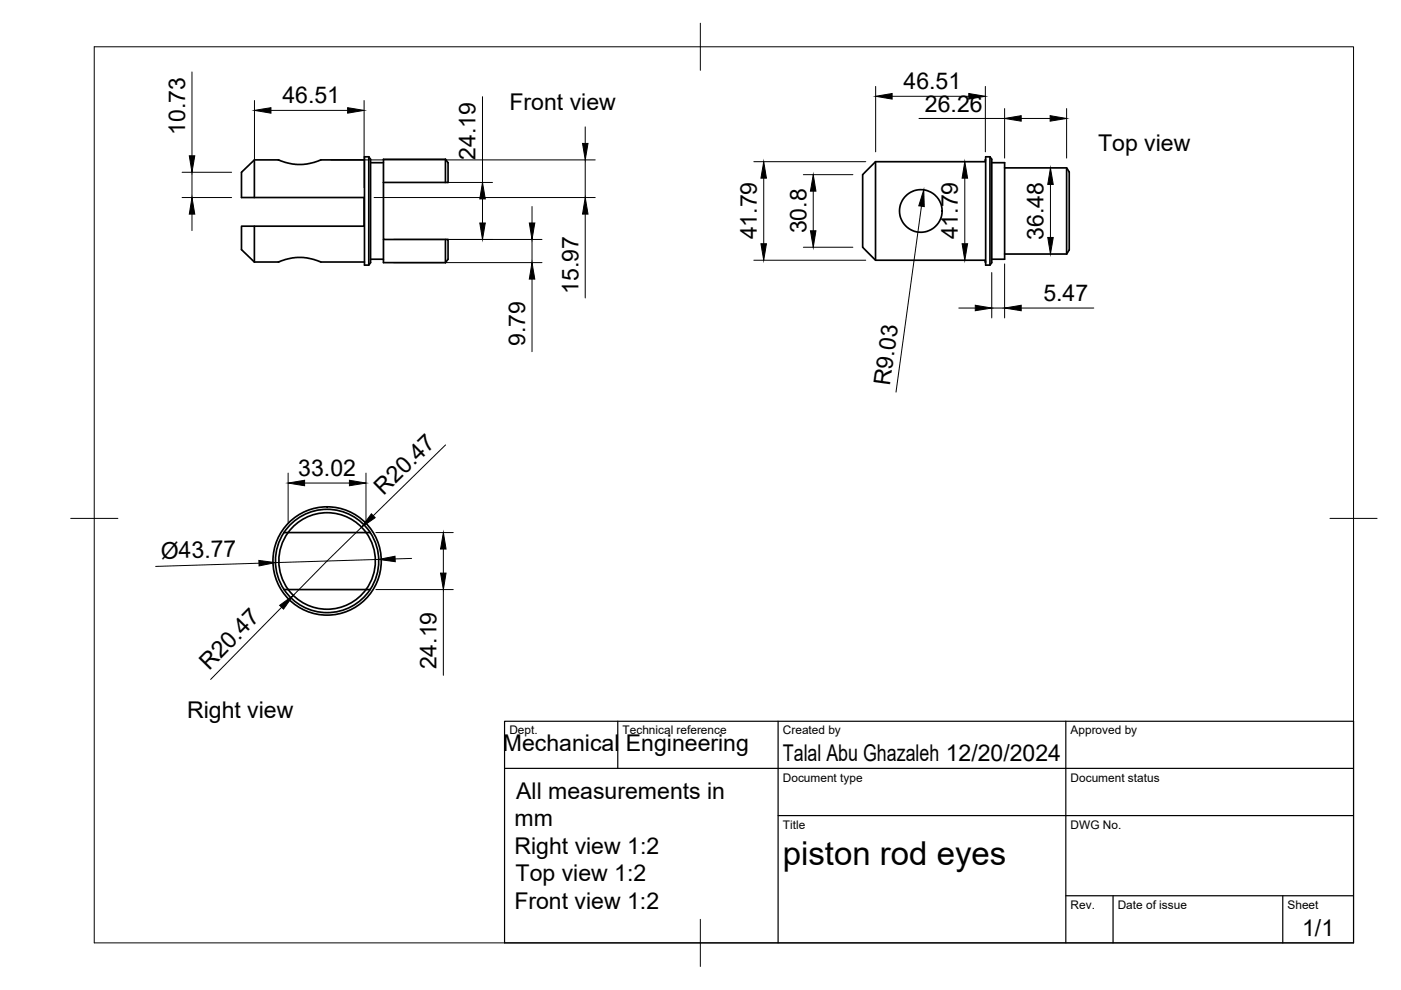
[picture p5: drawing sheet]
<svg xmlns="http://www.w3.org/2000/svg" width="297mm" height="210mm" viewBox="0 0 297 210" stroke-linecap="round" stroke-linejoin="round" font-family="sans-serif">
<!-- layer: Visible -->
<g fill="none" stroke="#000" stroke-width=".36">
<path d="M53.9 33.9v8M77.3 33.9h-9.3l-1.9 .7-2 .3-2-.1-1.7-.4-1.3-.5h-5.2l-2.7 2.6v5.4h26v6.1h-26v4.9l2.7 2.7M77.3 33.2h.9l.4 .6v21.9l-.4 .5h-.9zM78.2 33.2v23M78.6 34.5h2.7M81.3 38.7v12.1h13.7v4.2l-.6 .7M94.4 33.8l.6 .7v4.2h-13.7M94.4 33.8v4.9M94.4 33.8h-13.1v4.9M185.6 34.3l-2.1 2.1a1.71 1.71 0 0 0-.6 1.8v13.1a1.71 1.71 0 0 0 .6 1.8l2.1 2.1h23.3l.1 .4M185.6 34.3v20.9M209 33.9l-.1 .4h-23.3"/>
<path d="M209 33.2h.9l.4 .6v21.9l-.4 .5h-.9zM209.9 33.2v23M210.3 34.5h2.7v1.1M213 35.6h13.1l.6 .9v16.5l-.6 .9M213 35.6v18.3M226.1 35.6v18.3M53.9 48v7.6M53.9 55.6h5.2l1.9-.7 2-.3 2.1 .1 2.9 .9h9.3M78.6 55h2.7M81.3 50.8v4.9h13.1M94.4 50.8v4.9M213 53.9v1.1h-2.7"/>
<path d="M213 53.9h13.1M60.2 112.9h18.3M60.2 112.9a11 11 0 0 0 0 12.1M60.2 112.9a11 11 0 0 1 16.4-2.2 11 11 0 0 1 0 16.5 11 11 0 0 1-16.4-2.2M60.2 125h18.3"/>
<circle cx="195.2" cy="44.7" r="4.5"/>
<circle cx="69.4" cy="118.9" r="11.5"/>
<circle cx="69.4" cy="118.9" r="10.2"/>
</g>
<!-- layer: BORDER -->
<path d="M20 9.9h267v190h-267zM148.5 4.9v10M15 109.9h10M282 109.9h10M148.5 194.9v10" fill="none" stroke="#000" stroke-width=".21"/>
<!-- layer: TITLEBLOCK -->
<path d="M107 152.9h180v47h-180zM131 152.9v10M165 152.9v47M226 152.9v47M107 162.9h180M165 172.9h122M226 189.9h61M236 189.9v10M272 189.9v10" fill="none" stroke="#000" stroke-width=".25"/>
<!-- layer: FD_Dimensions -->
<g fill="none" stroke="#000" stroke-width=".21">
<path d="M40.7 15.3v17.7M185.7 18.3v13.9M208.9 18.3v13.9M38.6 36.5h10.5M40.7 36.5v5.4M54 21.3v18.5M57.4 23.4h16.3M70.1 33.9h56.1M77.2 21.3v18.5M83.4 38.7h21M102.3 20.5v18.2M124.1 26.9v3.5"/>
<path d="M124.1 33.9v8M159.8 34.3h23.8M161.9 37.8v13.9M170.3 37h10.5M189.1 20.4h16.3M194.8 25.1h18.2M204.6 37.8v13.9M213 23v10.5M216.5 25.1h6.2M222.7 39.1v11.2M226.1 23v10.5M38.6 41.9h10.5"/>
<path d="M40.7 45.4v3.5M79.3 41.9h46.9M83.4 50.8h31.5M83.4 55.7h31.5M102.3 42.2v5.1M112.8 43.8v3.5M112.8 50.8v4.9M112.8 59.2v15.4M124.1 45.4v17.8M159.8 55.2h23.8M170.3 52.4h10.5M172.4 40.5v8.4"/>
<path d="M195.4 43.7l-5.4 39.4M210.3 57.8v9.6M213 56v11.4M203.3 65.3h3.5M210.3 65.3h2.7M216.5 65.3h15.4M94.5 94.3l-15.4 15M54.9 119.4l-21.9 .7M61.1 100.3v10.5M64.6 102.4h9.5M76.6 111.8l-14.4 14.5M77.6 100.3v10.5"/>
<path d="M79.7 112.9h16.4M80.3 118.6l-21.9 .7M87.3 118.4l-3.5 .1M94 116.4v5.1M59.7 128.7l-15 15.4M79.7 125h16.4M94 125v18.2"/>
</g>
<g fill="#000" stroke="#000" stroke-width=".21">
<path d="M185.7 20.4l3.4-.6v1.2zM205.4 19.8l3.5 .6-3.5 .6zM40.1 33h1.2l-.6 3.5zM54 23.4l3.4-.6v1.2zM73.7 22.8l3.5 .6-3.5 .6zM123.5 30.4h1.2l-.6 3.5zM161.9 34.3l.6 3.5h-1.2zM204.6 34.3l.5 3.5h-1.1zM213 25.1l3.5-.6v1.2zM222.7 35.6l.6 3.5h-1.2zM222.7 24.5l3.4 .6-3.4 .6zM40.7 41.9l.6 3.5h-1.2z"/>
<path d="M101.7 47.3h1.2l-.6 3.5zM102.3 38.7l.6 3.5h-1.2zM112.2 47.3h1.2l-.6 3.5zM112.8 55.7l.6 3.5h-1.2zM124.1 41.9l.6 3.5h-1.2zM161.3 51.7h1.2l-.6 3.5zM171.8 48.9h1.2l-.6 3.5zM172.4 37l.6 3.5h-1.2zM195.9 40.3l.1 3.5-1.2-.2zM204 51.7h1.1l-.5 3.5zM222.1 50.3h1.2l-.6 3.6zM206.8 64.7l3.5 .6-3.5 .6z"/>
<path d="M213 65.3l3.5-.6v1.2zM54.9 118.8l3.5 .5-3.5 .7zM61.1 102.4l3.5-.6v1.2zM74.1 101.8l3.5 .6-3.5 .6zM78.7 108.9l.8 .9-2.9 2zM80.3 118.6l3.5-.7v1.2zM94 112.9l.6 3.5h-1.2zM59.3 128.3l2.9-2-2.1 2.9zM93.4 121.5h1.2l-.6 3.5z"/>
</g>
<text font-size="7" x="166" y="183.4">piston rod eyes</text>
<g font-size="4.9">
<text x="59.9" y="21.9">46.51</text>
<text x="108" y="23.4">Front view</text>
<text x="191.6" y="19">46.51</text>
<text x="196.1" y="23.7">26.26</text>
<text x="39.2" y="28.7" transform="rotate(-90 39.2 28.7)">10.73</text>
<text x="100.8" y="33.9" transform="rotate(-90 100.8 33.9)">24.19</text>
<text x="232.8" y="32">Top view</text>
<text x="160.5" y="50.8" transform="rotate(-90 160.5 50.8)">41.79</text>
<text x="171" y="49.5" transform="rotate(-90 171 49.5)">30.8</text>
<text x="203.1" y="50.8" transform="rotate(-90 203.1 50.8)">41.79</text>
<text x="221.3" y="50.8" transform="rotate(-90 221.3 50.8)">36.48</text>
<text x="122.6" y="62.3" transform="rotate(-90 122.6 62.3)">15.97</text>
<text x="221.2" y="63.9">5.47</text>
<text x="111.3" y="73.4" transform="rotate(-90 111.3 73.4)">9.79</text>
<text x="188.7" y="81.9" transform="rotate(-82 188.7 81.9)">R9.03</text>
<text x="63.2" y="101">33.02</text>
<text x="81.3" y="105.1" transform="rotate(-44 81.3 105.1)">R20.47</text>
<text x="34.1" y="118.5" transform="rotate(-2 34.1 118.5)">Ø43.77</text>
<text x="44.3" y="142.3" transform="rotate(-45 44.3 142.3)">R20.47</text>
<text x="92.5" y="141.9" transform="rotate(-90 92.5 141.9)">24.19</text>
<text x="39.7" y="152.2">Right view</text>
<text x="106.6" y="159.3">Mechanical Engineering</text>
<text x="166" y="161.4">Talal Abu Ghazaleh 12/20/2024</text>
<text x="109.5" y="169.3">All measurements in</text>
<text x="109.1" y="175.2">mm</text>
<text x="109.1" y="181">Right view 1:2</text>
<text x="109.3" y="186.9">Top view 1:2</text>
<text x="109.1" y="192.7">Front view 1:2</text>
<text x="276.1" y="198.6">1/1</text>
</g>
<g font-size="2.5">
<text x="108" y="155.7">Dept.</text>
<text x="132" y="155.7">Technical reference</text>
<text x="166" y="155.7">Created by</text>
<text x="227" y="155.7">Approved by</text>
<text x="166" y="165.7">Document type</text>
<text x="227" y="165.7">Document status</text>
<text x="166" y="175.7">Title</text>
<text x="227" y="175.7">DWG No.</text>
<text x="227" y="192.7">Rev.</text>
<text x="237" y="192.7">Date of issue</text>
<text x="273" y="192.7">Sheet</text>
</g>
</svg>
